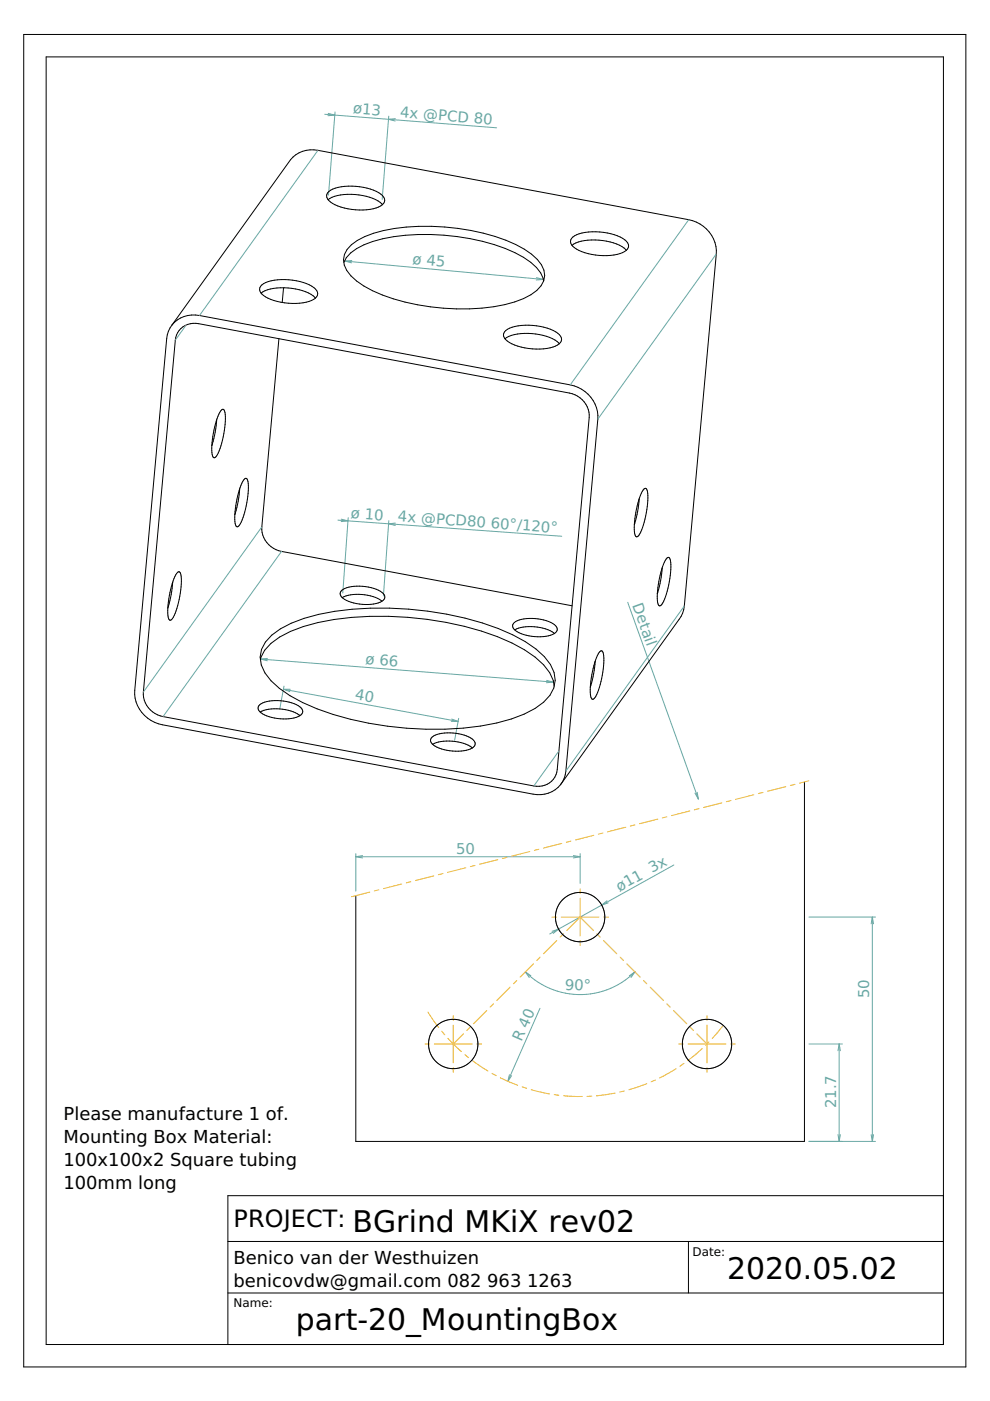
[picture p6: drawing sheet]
<svg xmlns="http://www.w3.org/2000/svg" width="210mm" height="297mm" viewBox="0 0 210 297" stroke-linecap="round" stroke-linejoin="round" font-family="sans-serif">
<g fill="none" stroke="#68a8a4" stroke-width=".21">
<path d="M67.4 31.9l-25.1 35M68.9 24.2l13.5 1.1M69.6 24l1.4 .4-1.5 .1M71 23.7l-1.4 17.7M82.4 25.3l22.9 1.8M82.4 25.3l1.4 .4M82.4 24.6l-1.4 17.7M83.8 25.2l-1.4 .1M73.2 55.4l41.9 3.8M73.2 55.4l1.3 .3M74.6 55.2l-1.4 .2M113.7 58.9l1.4 .3"/>
<path d="M115.1 59.2l-1.4 .2M146 46.6l-25.1 35M151.9 53.9l-25.1 35M39.5 68.9l-2.3 3.2M55.5 111.7l-25.1 35M59.7 116.9l-25.1 35M71.6 110.3l47.5 3.4M72.4 110.1l1.4 .3-1.5 .2M73.8 109.8l-1.1 15.9M82.4 110.4l-1.1 16M83.8 110.9l-1.4 .2 1.4 .3M55.3 139.7l62 4.9"/>
<path d="M55.3 139.7l1.4 .4M56.7 139.6l-1.4 .1M133.1 127.7l15 41.7M145.1 128.5l-25.1 35M60.1 146.1l37 6.9M60.1 146.1h1.4M60.1 146.1l1.3 .5M60.2 145.5l-.9 4.6M95.7 152.9l1.4 .1M95.8 152.5l1.3 .5M97.2 152.3l-.8 4.7M115.9 144.3l1.4 .3"/>
<path d="M117.3 144.6l-1.4 .2M118.5 159.2l-5.3 7.4M147.3 168.1l.8 1.3M147.8 168l.3 1.4M75.4 181v7.9M75.4 181.6h47.6M75.4 181.6l1.5 .3M76.9 181.4l-1.5 .2M117.1 197.5l1.3-.5-1.1 .9M121.6 181.4l1.4 .2M123 181v6.3M123 181.6l-1.4 .3"/>
<path d="M128.7 191l-1.1 .9 1.3-.5M142.9 183.4l-26.3 14.6M171.5 194.4h14.1M185 194.4v47.6M185 194.4l.2 1.5M185 194.4l-.3 1.5M111.4 206.1a16.4 16.4 0 0 0 23.2 0M111.4 206.1l1.2 .8M111.4 206.1l.8 1.1M114.5 213.8l-6.8 15.5M134.6 206.1l-.8 1.1M134.6 206.1l-1.2 .8"/>
<path d="M108 227.9l-.3 1.4M108.5 228.1l-.8 1.2M171.5 221.3h7.1M177.9 221.3v20.7M177.9 221.3l.3 1.5M177.9 221.3l-.2 1.5M171.5 242h14.1M177.7 240.6l.2 1.4M178.2 240.6l-.3 1.4M184.7 240.6l.3 1.4M185.2 240.6l-.2 1.4"/>
</g>
<g fill="none" stroke="#000" stroke-width=".21">
<path d="M5 7.3h199.8v282.5h-199.8zM9.8 12.1h190.2v273h-190.2zM69.6 42.3h.1M69.6 42.3a9.7 9.7 0 0 1 7.3-.8 7 7 0 0 1 4.2 1.9M69.7 40.6a9.7 9.7 0 0 1 7.3-.9 6.8 6.8 0 0 1 4.4 2.1 1.4 1.4 0 0 1-1.1 2.1 12.5 12.5 0 0 1-10.2-1.1 1.34 1.34 0 0 1-.4-2.2zM72.9 55.6a7.4 7.4 0 0 1 4.3-3.7 39.9 39.9 0 0 1 19.7-1.7 37.6 37.6 0 0 1 14.1 4.4 8 8 0 0 1 4.2 5M74.5 51.9a21.2 21.2 0 0 1 11.6-3.8 48.2 48.2 0 0 1 23.2 3.7 13 13 0 0 1 5.5 4.3 3.9 3.9 0 0 1-1 5.5 21.2 21.2 0 0 1-11.6 3.7 48.2 48.2 0 0 1-23.2-3.7 12.9 12.9 0 0 1-5.5-4.3 3.9 3.9 0 0 1 1-5.4zM121.3 52h.1M121.3 52a9.7 9.7 0 0 1 7.3-.9 7 7 0 0 1 4.2 2M121.4 50.3a9.7 9.7 0 0 1 7.3-.9 6.8 6.8 0 0 1 4.4 2.1 1.4 1.4 0 0 1-1.1 2.1 12.5 12.5 0 0 1-10.2-1.1 1.34 1.34 0 0 1-.4-2.2zM36.5 68.9l25.1-35a5.9 5.9 0 0 1 5.8-2l78.6 14.7a7.1 7.1 0 0 1 5.9 7.3l-6.8 74.6a5.4 5.4 0 0 1-1.1 2.9l-25.2 35M36.5 68.9a5.9 5.9 0 0 1 5.8-2l78.6 14.7a7.1 7.1 0 0 1 5.9 7.3l-6.8 74.6a5.4 5.4 0 0 1-1.2 2.9"/>
<path d="M36.5 68.9a5.4 5.4 0 0 0-1.2 2.9l-6.7 74.6a7.1 7.1 0 0 0 5.8 7.3l78.6 14.7a5.9 5.9 0 0 0 5.8-2M38.4 69.6l1.4-.8 1.1-.2h1.2l78.6 14.7a5.1 5.1 0 0 1 4.2 5.2l-6.8 74.7a4 4 0 0 1-4.9 3.4l-78.6-14.7a5.1 5.1 0 0 1-4.2-5.2l6.8-74.6a3.8 3.8 0 0 1 1.2-2.5zM55.4 62.1a9.7 9.7 0 0 1 7.3-.8 7 7 0 0 1 4.2 1.9M55.5 60.4a9.7 9.7 0 0 1 7.3-.9 6.8 6.8 0 0 1 4.4 2.1 1.4 1.4 0 0 1-1.1 2.1 12.5 12.5 0 0 1-10.3-1.1 1.34 1.34 0 0 1-.3-2.2zM59.1 71.8l-3.6 39.9a5.1 5.1 0 0 0 4.2 5.2l61.6 11.5M60.1 61l-.3 3.1M107.1 71.8h.1M107.1 71.8a9.7 9.7 0 0 1 7.3-.9 7 7 0 0 1 4.2 2M107.2 70.1a9.7 9.7 0 0 1 7.3-.9 6.8 6.8 0 0 1 4.4 2.1 1.4 1.4 0 0 1-1.1 2.1 12.5 12.5 0 0 1-10.2-1.1 1.34 1.34 0 0 1-.4-2.2zM45.9 89l-.3 2.6-.7 2.9M47 86.9l.4-.1a7.1 7.1 0 0 1 .2 4.5l-.1 .7a10.4 10.4 0 0 1-1.9 5h-.3a7.1 7.1 0 0 1-.2-4.5l.1-.6a11.8 11.8 0 0 1 1.8-5zM50.8 103.6l-.3 2.7-.7 2.8"/>
<path d="M51.8 101.6l.5-.1a7.1 7.1 0 0 1 .1 4.4l-.1 .7a10.4 10.4 0 0 1-1.9 5.1l-.2-.1a7.1 7.1 0 0 1-.2-4.4l.1-.7a11.8 11.8 0 0 1 1.7-4.9zM135.5 105.8l-.3 2.6-.7 2.8M136.5 103.7l.5-.1a7.1 7.1 0 0 1 .1 4.5l-.1 .6a10.4 10.4 0 0 1-1.9 5.1h-.2a7.1 7.1 0 0 1-.2-4.5l.1-.7a11.8 11.8 0 0 1 1.7-4.9zM141.4 118.3l.5-.1a7.1 7.1 0 0 1 .1 4.5l-.1 .7a10.4 10.4 0 0 1-1.9 5h-.3a7.1 7.1 0 0 1-.1-4.5l.1-.6a11.8 11.8 0 0 1 1.7-5zM36.6 123.5l-.3 2.6-.7 2.8M37.6 121.4l.5-.1a7.1 7.1 0 0 1 .1 4.4l-.1 .7a10.4 10.4 0 0 1-1.9 5.1h-.3a7.1 7.1 0 0 1-.1-4.5l.1-.7a11.8 11.8 0 0 1 1.7-4.9zM55.2 139.8a7.7 7.7 0 0 1 4.1-4.7 34.6 34.6 0 0 1 15.2-4.2 72.9 72.9 0 0 1 31 4.1 26.9 26.9 0 0 1 9.8 6l1.2 1.6 .8 1.7 .2 1.2M57.6 134.7a23.1 23.1 0 0 1 10-4.4 71.4 71.4 0 0 1 38 3 26.9 26.9 0 0 1 9.8 5.9 6.2 6.2 0 0 1 1.2 8.2 16 16 0 0 1-8.2 5 62.1 62.1 0 0 1-26.2 1.6 55.2 55.2 0 0 1-20.7-6.5 12.9 12.9 0 0 1-6.1-6.5 5.9 5.9 0 0 1 2.2-6.3zM72.5 125.1a8.4 8.4 0 0 1 6.8-.3 2.78 2.78 0 0 1 2.3 1.8 2.36 2.36 0 0 1-2.4 1.5 9.2 9.2 0 0 1-6.7-1.5l-.2-.2a.87 .87 0 0 1 .2-1.3zM72.6 126.7a9.1 9.1 0 0 1 8.4 .8M109.1 132a8.4 8.4 0 0 1 6.7-.4 2.78 2.78 0 0 1 2.4 1.8 2.36 2.36 0 0 1-2.4 1.5 9.2 9.2 0 0 1-6.8-1.4l-.2-.3a.87 .87 0 0 1 .3-1.2zM109.1 133.5a9.1 9.1 0 0 1 8.4 .8"/>
<path d="M127.2 138.1l.5-.1a7.1 7.1 0 0 1 .1 4.5l-.1 .7a10.4 10.4 0 0 1-1.9 5h-.3a7.1 7.1 0 0 1-.1-4.5l.1-.6a11.8 11.8 0 0 1 1.7-5zM140.4 120.4l-.3 2.6-.7 2.9M140.4 120.4h.1M55.1 149.4a8.4 8.4 0 0 1 6.7-.4 2.78 2.78 0 0 1 2.4 1.9 2.36 2.36 0 0 1-2.4 1.4 9.2 9.2 0 0 1-6.7-1.4l-.2-.3a.87 .87 0 0 1 .2-1.2zM55.2 151a9.1 9.1 0 0 1 8.4 .7M91.6 156.2a8.4 8.4 0 0 1 6.8-.3 2.78 2.78 0 0 1 2.4 1.8 2.36 2.36 0 0 1-2.4 1.5 9.2 9.2 0 0 1-6.8-1.5l-.2-.2a.87 .87 0 0 1 .2-1.3zM91.8 157.8h-.1M91.8 157.8a9.2 9.2 0 0 1 8.3 .8M126.2 140.2l-.3 2.6-.7 2.9M170.6 165.8v76.2h-95.2v-52.1M200 253.5h-151.7v31.6M48.3 274.1h151.7"/>
<path d="M48.3 263.2h151.7M146 263.2v10.9"/>
<circle cx="123" cy="194.4" r="5.2"/>
<circle cx="96.1" cy="221.3" r="5.2"/>
<circle cx="149.9" cy="221.3" r="5.2"/>
</g>
<g fill="none" stroke="#ecb42c" stroke-width=".21">
<path d="M119.1 178.8l-3.9 1M121 178.3l-.9 .3M125.9 177.1l-3.9 1M127.8 176.6l-.9 .3M132.7 175.4l-3.9 1M134.6 174.9l-1 .2M139.5 173.7l-3.9 .9M141.4 173.2l-1 .2M146.2 171.9l-3.8 1M148.2 171.5l-1 .2M153 170.2l-3.8 1M155 169.7l-1 .3"/>
<path d="M159.8 168.5l-3.9 1M161.8 168l-1 .3M166.6 166.8l-3.9 1M168.5 166.3l-.9 .2M171.5 165.5l-2 .5M78.4 189.1l-3.9 1M80.3 188.7l-.9 .2M85.2 187.4l-3.9 1M87.1 186.9l-1 .3M92 185.7l-3.9 1M93.9 185.2l-1 .3M98.8 184l-3.9 1"/>
<path d="M100.7 183.5l-1 .2M105.5 182.3l-3.8 .9M107.5 181.8l-1 .2M112.3 180.5l-3.9 1M114.3 180.1l-1 .2M117 194.4h1M118.1 199.4l-2.9 2.8M119 194.4h8M119.5 198l-.7 .7M120.2 197.3l2.8-2.9 2.8 2.9M123 188.4v1M123 190.4v8"/>
<path d="M123 199.4v1M126.5 198l.7 .7M128 199.4l2.8 2.8M128 194.4h1M90.7 214.6l2.3 3.3M93.7 218.6l.6 .8M96.1 215.3v1M96.1 217.3v8M98.3 219.2l-2.2 2.1M99.7 217.8l-.7 .7M103.2 214.2l-2.8 2.9M104.6 212.8l-.7 .7"/>
<path d="M108.2 209.3l-2.9 2.8M109.6 207.9l-.7 .7M113.1 204.3l-2.8 2.9M114.5 202.9l-.7 .7M131.5 202.9l.7 .7M132.9 204.3l2.8 2.9M136.4 207.9l.7 .7M137.8 209.3l2.9 2.8M141.4 212.8l.7 .7M142.8 214.2l2.8 2.9M146.3 217.8l.7 .7M147.7 219.2l2.2 2.1"/>
<path d="M149.9 215.3v1M149.9 217.3v8M153.3 217.4l-2.3 2.8M90.1 221.3h1M92.1 221.3h8M95 220.1l2.8 2.9M96.1 226.3v1M98.6 223.6l.8 .6M100.1 224.8l3.4 2.3M101.1 221.3h1M104.3 227.6l.9 .5M106.1 228.5l3.7 1.6"/>
<path d="M110.7 230.4l1 .4M112.6 231l3.9 .9M117.5 232.1l1 .1M119.5 232.3l4 .2M125.5 232.4l-1 .1M130.4 231.8l-3.9 .5M132.4 231.3l-1 .2M137.1 229.8l-3.8 1.2M139 229l-1 .4M143.3 226.6l-3.4 1.9M143.9 221.3h1M145 225.5l-.8 .5"/>
<path d="M145.9 221.3h8M148.9 222.3l-3.1 2.6M149.9 226.3v1M150.3 220.9l-.7 .7M154.9 221.3h1"/>
</g>
<g font-size="6.3">
<text x="74.7" y="261.2">BGrind MKiX rev02</text>
<text x="154.2" y="271.3">2020.05.02</text>
<text x="62.7" y="281.9">part-20_MountingBox</text>
</g>
<text font-size="5.1" x="49.5" y="260.2">PROJECT:</text>
<g font-size="3.8">
<text x="13.5" y="237.5">Please manufacture 1 of.</text>
<text x="13.5" y="242.3">Mounting Box Material:</text>
<text x="13.5" y="247.2">100x100x2 Square tubing</text>
<text x="13.5" y="252">100mm long</text>
<text x="49.5" y="268">Benico van der Westhuizen</text>
<text x="49.5" y="272.9">benicovdw@gmail.com 082</text>
<text x="103.3" y="272.9">963</text>
<text x="111.8" y="272.9">1263</text>
</g>
<g font-size="3.2" fill="#68a8a4">
<text x="74.8" y="24" transform="rotate(4 74.8 24)">ø13</text>
<text x="84.7" y="24.8" transform="rotate(4 84.7 24.8)">4x @PCD 80</text>
<text x="87.4" y="56" transform="rotate(5 87.4 56)">ø 45</text>
<text x="74.3" y="109.8" transform="rotate(4 74.3 109.8)">ø 10</text>
<text x="84.3" y="110.5" transform="rotate(4 84.3 110.5)">4x @PCD80</text>
<text x="104" y="111.9" transform="rotate(4 104 111.9)">60°/120°</text>
<text x="134" y="128.4" transform="rotate(70 134 128.4)">Detail</text>
<text x="77.4" y="140.8" transform="rotate(4 77.4 140.8)">ø 66</text>
<text x="75.2" y="148.2" transform="rotate(10 75.2 148.2)">40</text>
<text x="96.7" y="181">50</text>
<text x="138.3" y="185.2" transform="rotate(-29 138.3 185.2)">3x</text>
<text x="131.3" y="189" transform="rotate(-29 131.3 189)">ø11</text>
<text x="119.7" y="209.9" transform="rotate(2 119.7 209.9)">90°</text>
<text x="184.3" y="211.6" transform="rotate(-90 184.3 211.6)">50</text>
<text x="110.6" y="221" transform="rotate(-66 110.6 221)">R 40</text>
<text x="177.3" y="235" transform="rotate(-90 177.3 235)">21.7</text>
</g>
<g font-size="2.5">
<text x="146.8" y="266.3">Date:</text>
<text x="49.5" y="277.1">Name:</text>
</g>
</svg>
